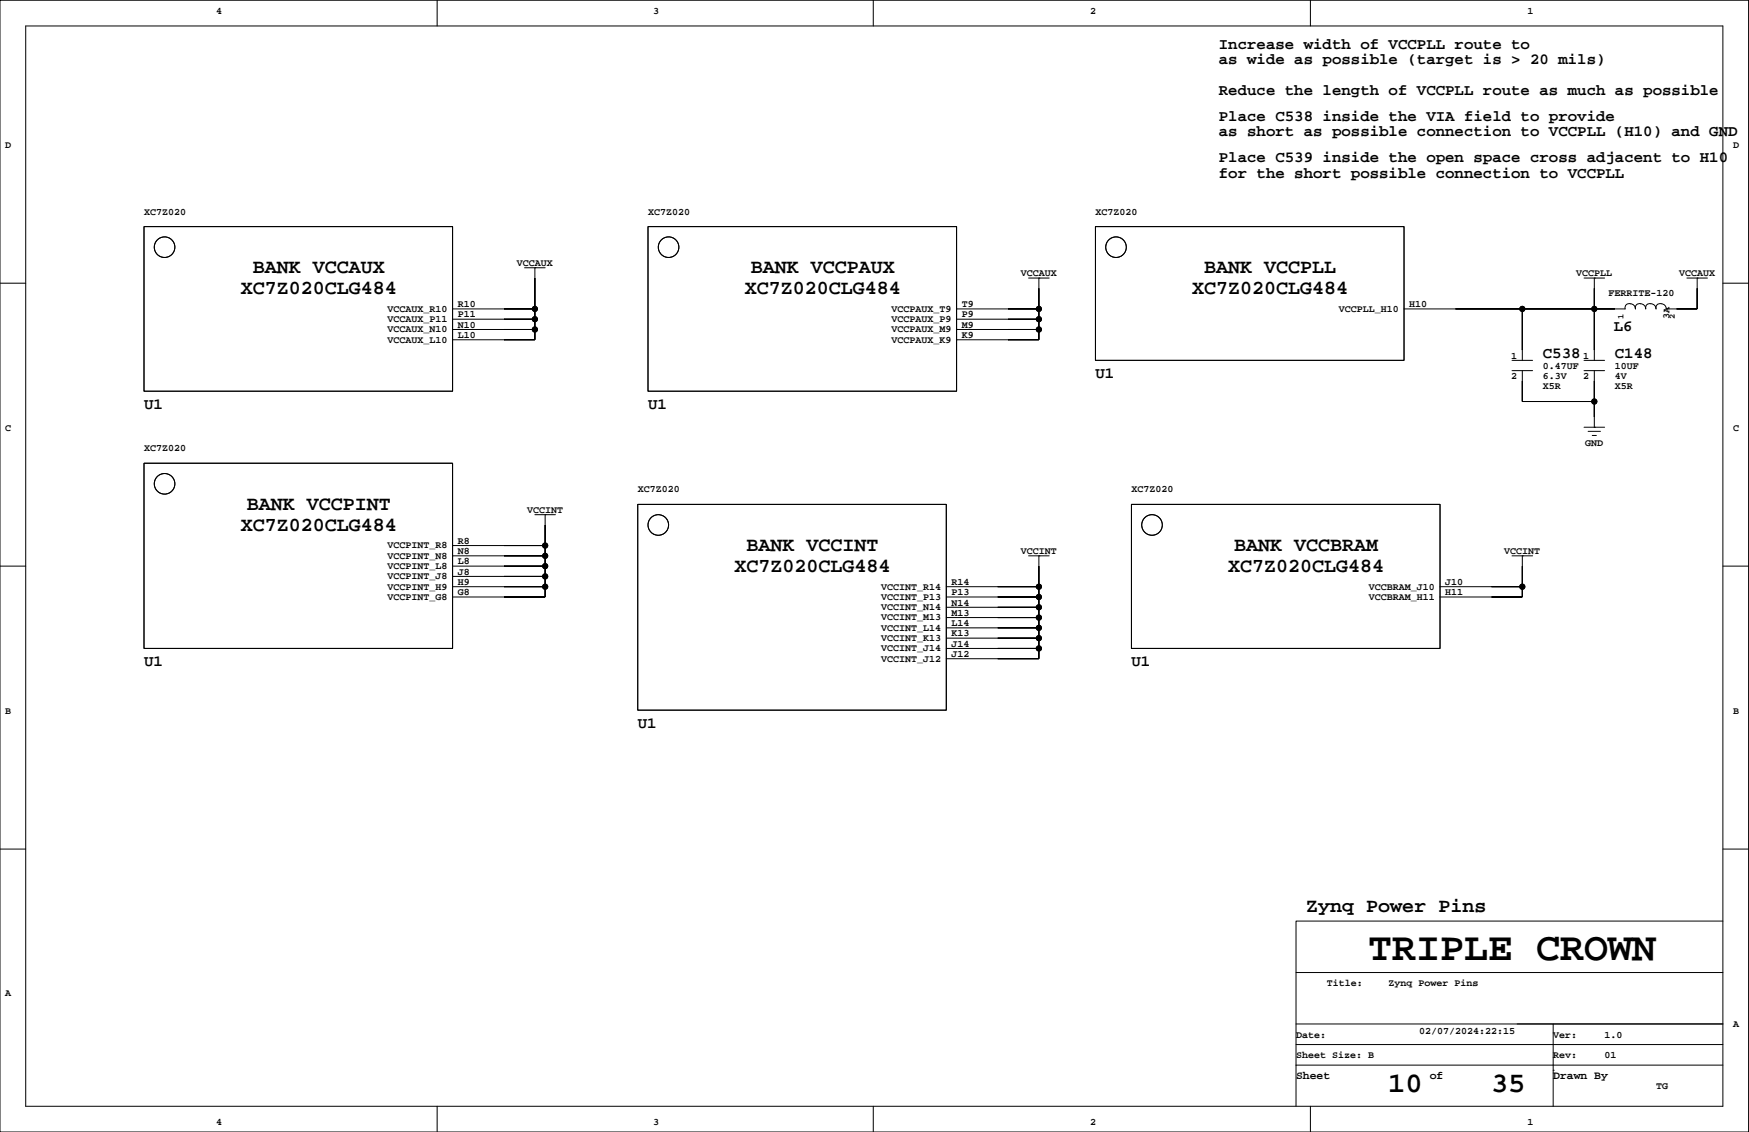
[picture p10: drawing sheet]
<svg xmlns="http://www.w3.org/2000/svg" width="432mm" height="279mm" viewBox="0 0 432 279" stroke-linecap="round" stroke-linejoin="round" font-family="sans-serif">
<g fill="none" stroke="#000" stroke-width=".25">
<path d="M0 .1h431.7v279.3h-431.7zM6.3 6.4h419.1v266.7h-419.1zM107.9 .1v6.3M215.6 .1v6.3M323.5 .1v6.3M35.6 55.9h76.1v40.7h-76.1zM160 55.9h76.2v40.7h-76.2zM270.4 55.9h76.2v33h-76.2zM0 69.9h6.3M111.7 76.2h20.4M111.7 78.8h20.4M129.5 66.1h5.1"/>
<path d="M132.1 66.1h.1M132.1 66.1v17.8h-20.4M236.2 76.2h20.3M236.2 78.8h20.3M253.9 68.6h5.1M256.5 68.6h.1M256.5 68.6v15.3h-20.3M375.8 76.2v12.7M391.1 68.6h5M393.6 68.6h.1M393.6 68.6v20.3M416.5 68.6h5"/>
<path d="M419 68.6v7.6h-7.6a1.27 1.27 0 0 0-1.3-1.3 1.27 1.27 0 0 0-1.3 1.3 1.27 1.27 0 0 0-1.2-1.3 1.27 1.27 0 0 0-1.3 1.3 1.27 1.27 0 0 0-1.3-1.3 1.27 1.27 0 0 0-1.2 1.3 1.27 1.27 0 0 0-1.3-1.3 1.27 1.27 0 0 0-1.3 1.3h-54.6M419 68.6h.1M425.4 69.9h6.3M111.7 81.3h20.4M236.2 81.3h20.3M373.3 91.5h5.1M373.3 88.9h5.1M375.8 91.5v7.6h17.8M391.1 91.5h5M391.1 88.9h5M393.6 91.5v13.9M35.6 114.3h76.1v45.7h-76.1z"/>
<path d="M391.1 105.4h5M392.1 106.5h3M393.1 107.5h1M393.6 105.4h.1M0 139.7h6.3M111.7 139.7h22.9M111.7 137.2h22.9M111.7 134.7h22.9M132.1 127h5M134.6 127h.1M134.6 127v20.3h-22.9M157.4 124.5h76.2v50.8h-76.2z"/>
<path d="M253.9 137.2h5.1M256.5 137.2h.1M256.5 137.2v25.4h-22.9M279.3 124.5h76.2v35.5h-76.2zM373.3 137.2h5.1M375.8 137.2h.1M375.8 137.2v10.1h-20.3M425.4 139.7h6.3M111.7 144.8h22.9M111.7 142.3h22.9M233.6 147.3h22.9M233.6 144.8h22.9"/>
<path d="M233.6 157.5h22.9M233.6 155h22.9M233.6 152.4h22.9M233.6 149.9h22.9M355.5 144.8h20.3M233.6 160h22.9M0 209.6h6.3M425.4 209.6h6.3M425.4 227.3h-105.4v35.6M320 257.8h105.4M320 252.7h105.4M320 240h105.4"/>
<path d="M383.5 252.7v20.4M107.9 273.1v6.3M215.6 273.1v6.3M320 262.9v10.2M320 262.9h105.4M323.5 273.1v6.3M383.5 264.2h.1"/>
<circle cx="40.6" cy="61" r="2.54"/>
<circle cx="132" cy="78.8" r=".63"/>
<circle cx="132" cy="76.2" r=".63"/>
<circle cx="165.1" cy="61" r="2.54"/>
<circle cx="256.5" cy="78.8" r=".63"/>
<circle cx="256.5" cy="76.2" r=".63"/>
<circle cx="275.5" cy="61" r="2.54"/>
<circle cx="375.8" cy="76.2" r=".63"/>
<circle cx="393.6" cy="76.2" r=".63"/>
<circle cx="132" cy="81.3" r=".63"/>
<circle cx="256.5" cy="81.3" r=".63"/>
<circle cx="393.6" cy="99.1" r=".63"/>
<circle cx="40.6" cy="119.4" r="2.54"/>
<circle cx="134.6" cy="137.2" r=".63"/>
<circle cx="134.6" cy="139.7" r=".63"/>
<circle cx="134.6" cy="134.7" r=".63"/>
<circle cx="162.5" cy="129.6" r="2.54"/>
<circle cx="284.4" cy="129.6" r="2.54"/>
<circle cx="134.6" cy="142.3" r=".63"/>
<circle cx="134.6" cy="144.8" r=".63"/>
<circle cx="256.5" cy="152.4" r=".63"/>
<circle cx="256.5" cy="144.8" r=".63"/>
<circle cx="256.5" cy="157.5" r=".63"/>
<circle cx="256.5" cy="149.9" r=".63"/>
<circle cx="256.5" cy="147.4" r=".63"/>
<circle cx="256.5" cy="155" r=".63"/>
<circle cx="375.8" cy="144.8" r=".63"/>
<circle cx="256.5" cy="160" r=".63"/>
</g>
<g fill="#000" stroke="#000" stroke-width=".25">
<path d="M132.1 78.8v2.5z" fill-rule="evenodd"/>
<path d="M132.1 76.2v2.6z" fill-rule="evenodd"/>
<path d="M124.4 78.8h7.7z" fill-rule="evenodd"/>
<path d="M132.1 68.6v7.6z" fill-rule="evenodd"/>
<path d="M124.4 76.2h7.7z" fill-rule="evenodd"/>
<path d="M256.5 78.8v2.5z" fill-rule="evenodd"/>
<path d="M256.5 76.2v2.6z" fill-rule="evenodd"/>
<path d="M248.9 78.8h7.6z" fill-rule="evenodd"/>
<path d="M256.5 71.2v5z" fill-rule="evenodd"/>
<path d="M248.9 76.2h7.6z" fill-rule="evenodd"/>
<path d="M375.8 76.2v10.2z" fill-rule="evenodd"/>
<path d="M359.3 76.2h16.5z" fill-rule="evenodd"/>
<path d="M375.8 76.2h17.8z" fill-rule="evenodd"/>
<path d="M393.6 76.2v10.2z" fill-rule="evenodd"/>
<path d="M393.6 71.2v5z" fill-rule="evenodd"/>
<path d="M393.6 76.2h5.1z" fill-rule="evenodd"/>
<path d="M413.9 76.2h5.1z" fill-rule="evenodd"/>
<path d="M419 71.2v5z" fill-rule="evenodd"/>
<path d="M132.1 81.3v2.6z" fill-rule="evenodd"/>
<path d="M124.4 83.9h7.7z" fill-rule="evenodd"/>
<path d="M124.4 81.3h7.7z" fill-rule="evenodd"/>
<path d="M256.5 81.3v2.6z" fill-rule="evenodd"/>
<path d="M248.9 83.9h7.6z" fill-rule="evenodd"/>
<path d="M248.9 81.3h7.6z" fill-rule="evenodd"/>
<path d="M375.8 94v5.1z" fill-rule="evenodd"/>
<path d="M393.6 99.1v3.8z" fill-rule="evenodd"/>
<path d="M393.6 94v5.1z" fill-rule="evenodd"/>
<path d="M375.8 99.1h17.8z" fill-rule="evenodd"/>
<path d="M134.6 139.7v2.6z" fill-rule="evenodd"/>
<path d="M134.6 137.2v2.5z" fill-rule="evenodd"/>
<path d="M124.4 139.7h10.2z" fill-rule="evenodd"/>
<path d="M134.6 134.7v2.5z" fill-rule="evenodd"/>
<path d="M124.4 137.2h10.2z" fill-rule="evenodd"/>
<path d="M134.6 129.6v5.1z" fill-rule="evenodd"/>
<path d="M124.4 134.7h10.2z" fill-rule="evenodd"/>
<path d="M256.5 139.7v5.1z" fill-rule="evenodd"/>
<path d="M375.8 139.7v5.1z" fill-rule="evenodd"/>
<path d="M134.6 144.8v2.5z" fill-rule="evenodd"/>
<path d="M124.4 147.3h10.2z" fill-rule="evenodd"/>
<path d="M134.6 142.3v2.5z" fill-rule="evenodd"/>
<path d="M124.4 144.8h10.2z" fill-rule="evenodd"/>
<path d="M124.4 142.3h10.2z" fill-rule="evenodd"/>
<path d="M246.3 147.3h10.2z" fill-rule="evenodd"/>
<path d="M246.3 144.8h10.2z" fill-rule="evenodd"/>
<path d="M256.5 144.8v2.5z" fill-rule="evenodd"/>
<path d="M256.5 147.3v2.6z" fill-rule="evenodd"/>
<path d="M246.3 149.9h10.2z" fill-rule="evenodd"/>
<path d="M256.5 149.9v2.5z" fill-rule="evenodd"/>
<path d="M246.3 152.4h10.2z" fill-rule="evenodd"/>
<path d="M256.5 152.4v2.6z" fill-rule="evenodd"/>
<path d="M246.3 155h10.2z" fill-rule="evenodd"/>
<path d="M256.5 155v2.5z" fill-rule="evenodd"/>
<path d="M246.3 157.5h10.2z" fill-rule="evenodd"/>
<path d="M256.5 157.5v2.5z" fill-rule="evenodd"/>
<path d="M368.2 144.8h7.6z" fill-rule="evenodd"/>
<path d="M368.2 147.3h7.6z" fill-rule="evenodd"/>
<path d="M375.8 144.8v2.5z" fill-rule="evenodd"/>
<path d="M246.3 162.6h10.2z" fill-rule="evenodd"/>
<path d="M256.5 160v2.6z" fill-rule="evenodd"/>
<path d="M246.3 160h10.2z" fill-rule="evenodd"/>
<circle cx="132" cy="78.8" r=".63"/>
<circle cx="132" cy="76.2" r=".63"/>
<circle cx="256.5" cy="78.8" r=".63"/>
<circle cx="256.5" cy="76.2" r=".63"/>
<circle cx="375.8" cy="76.2" r=".63"/>
<circle cx="393.6" cy="76.2" r=".63"/>
<circle cx="132" cy="81.3" r=".63"/>
<circle cx="256.5" cy="81.3" r=".63"/>
<circle cx="393.6" cy="99.1" r=".63"/>
<circle cx="134.6" cy="137.2" r=".63"/>
<circle cx="134.6" cy="139.7" r=".63"/>
<circle cx="134.6" cy="134.7" r=".63"/>
<circle cx="134.6" cy="142.3" r=".63"/>
<circle cx="134.6" cy="144.8" r=".63"/>
<circle cx="256.5" cy="152.4" r=".63"/>
<circle cx="256.5" cy="144.8" r=".63"/>
<circle cx="256.5" cy="157.5" r=".63"/>
<circle cx="256.5" cy="149.9" r=".63"/>
<circle cx="256.5" cy="147.4" r=".63"/>
<circle cx="256.5" cy="155" r=".63"/>
<circle cx="375.8" cy="144.8" r=".63"/>
<circle cx="256.5" cy="160" r=".63"/>
</g>
<text font-size="9.9" x="337.7" y="237">TRIPLE CROWN</text>
<g font-size="7.1">
<text x="342.7" y="269.5">10</text>
<text x="368.1" y="269.5">35</text>
</g>
<g font-size="4.9">
<text x="62.4" y="67.5">BANK VCCAUX</text>
<text x="185.4" y="67.5">BANK VCCPAUX</text>
<text x="297.3" y="67.5">BANK VCCPLL</text>
<text x="59.5" y="72.6">XC7Z020CLG484</text>
<text x="183.9" y="72.6">XC7Z020CLG484</text>
<text x="294.4" y="72.6">XC7Z020CLG484</text>
<text x="60.9" y="125.9">BANK VCCPINT</text>
<text x="59.5" y="131">XC7Z020CLG484</text>
<text x="184.3" y="136">BANK VCCINT</text>
<text x="304.7" y="136">BANK VCCBRAM</text>
<text x="181.4" y="141.1">XC7Z020CLG484</text>
<text x="303.2" y="141.1">XC7Z020CLG484</text>
<text x="322.5" y="225.2">Zynq Power Pins</text>
</g>
<g font-size="3.9">
<text x="300.9" y="15.9">as wide as possible (target is &gt; 20 mils)</text>
<text x="300.9" y="12.1">Increase width of VCCPLL route to</text>
<text x="300.9" y="23.5">Reduce the length of VCCPLL route as much as possible</text>
<text x="300.9" y="29.8">Place C538 inside the VIA field to provide</text>
<text x="300.9" y="33.7">as short as possible connection to VCCPLL (H10) and GND</text>
<text x="300.9" y="40">Place C539 inside the open space cross adjacent to H10</text>
<text x="300.9" y="43.8">for the short possible connection to VCCPLL</text>
<text x="398.4" y="81.7">L6</text>
<text x="380.9" y="88.3">C538</text>
<text x="398.7" y="88.3">C148</text>
<text x="270.4" y="93.3">U1</text>
<text x="35.6" y="100.9">U1</text>
<text x="160" y="100.9">U1</text>
<text x="35.6" y="164.4">U1</text>
<text x="279.3" y="164.4">U1</text>
<text x="157.4" y="179.7">U1</text>
</g>
<g font-size="2.8">
<text x="320" y="266.2">Sheet</text>
<text x="353" y="266.2">of</text>
<text x="383.5" y="266.2">Drawn By</text>
</g>
<g font-size="2.5">
<text x="53.3" y="3.4">4</text>
<text x="161.3" y="3.4">3</text>
<text x="269.2" y="3.4">2</text>
<text x="377.1" y="3.4">1</text>
<text x="1.3" y="36.4">D</text>
<text x="427.9" y="36.4">D</text>
<text x="35.6" y="53">XC7Z020</text>
<text x="160" y="53">XC7Z020</text>
<text x="270.4" y="53">XC7Z020</text>
<text x="127.6" y="65.6">VCCAUX</text>
<text x="252" y="68.2">VCCAUX</text>
<text x="389.2" y="68.2">VCCPLL</text>
<text x="414.6" y="68.2">VCCAUX</text>
<text x="95.6" y="76.9">VCCAUX_R10</text>
<text x="113" y="75.8">R10</text>
<text x="220.1" y="76.9">VCCPAUX_T9</text>
<text x="237.4" y="75.8">T9</text>
<text x="330.5" y="76.9">VCCPLL_H10</text>
<text x="347.9" y="75.8">H10</text>
<text x="397.1" y="73.1">FERRITE-120</text>
<text x="95.6" y="82">VCCAUX_N10</text>
<text x="95.6" y="79.5">VCCAUX_P11</text>
<text x="113" y="80.9">N10</text>
<text x="113" y="78.3">P11</text>
<text x="113" y="83.4">L10</text>
<text x="220.1" y="82">VCCPAUX_M9</text>
<text x="220.1" y="79.5">VCCPAUX_P9</text>
<text x="237.4" y="83.4">K9</text>
<text x="237.4" y="78.3">P9</text>
<text x="237.4" y="80.9">M9</text>
<text x="412.1" y="78.8" transform="rotate(-90 412.1 78.8)">3A</text>
<text x="95.6" y="84.6">VCCAUX_L10</text>
<text x="220.1" y="84.6">VCCPAUX_K9</text>
<text x="373.1" y="88.5">1</text>
<text x="390.9" y="88.5">1</text>
<text x="373.1" y="93.6">2</text>
<text x="380.9" y="91">0.47UF</text>
<text x="380.9" y="93.6">6.3V</text>
<text x="390.9" y="93.6">2</text>
<text x="398.7" y="91">10UF</text>
<text x="398.7" y="93.6">4V</text>
<text x="380.9" y="96.1">X5R</text>
<text x="398.7" y="96.1">X5R</text>
<text x="1.3" y="106.3">C</text>
<text x="427.9" y="106.3">C</text>
<text x="35.6" y="111.4">XC7Z020</text>
<text x="391.4" y="110.1">GND</text>
<text x="157.4" y="121.5">XC7Z020</text>
<text x="279.3" y="121.5">XC7Z020</text>
<text x="130.1" y="126.6">VCCINT</text>
<text x="95.6" y="137.9">VCCPINT_N8</text>
<text x="95.6" y="135.3">VCCPINT_R8</text>
<text x="113" y="134.2">R8</text>
<text x="113" y="136.8">N8</text>
<text x="252" y="136.8">VCCINT</text>
<text x="371.4" y="136.8">VCCINT</text>
<text x="95.6" y="143">VCCPINT_J8</text>
<text x="95.6" y="140.4">VCCPINT_L8</text>
<text x="113" y="139.3">L8</text>
<text x="113" y="141.8">J8</text>
<text x="95.6" y="148">VCCPINT_G8</text>
<text x="95.6" y="145.5">VCCPINT_H9</text>
<text x="113" y="144.4">H9</text>
<text x="113" y="146.9">G8</text>
<text x="217.5" y="148">VCCINT_P13</text>
<text x="217.5" y="145.5">VCCINT_R14</text>
<text x="234.9" y="146.9">P13</text>
<text x="234.9" y="144.4">R14</text>
<text x="234.9" y="149.4">N14</text>
<text x="338" y="148">VCCBRAM_H11</text>
<text x="338" y="145.5">VCCBRAM_J10</text>
<text x="356.8" y="146.9">H11</text>
<text x="356.8" y="144.4">J10</text>
<text x="217.5" y="155.7">VCCINT_L14</text>
<text x="217.5" y="153.1">VCCINT_M13</text>
<text x="217.5" y="150.6">VCCINT_N14</text>
<text x="234.9" y="154.5">L14</text>
<text x="234.9" y="152">M13</text>
<text x="217.5" y="160.7">VCCINT_J14</text>
<text x="217.5" y="158.2">VCCINT_K13</text>
<text x="234.9" y="159.6">J14</text>
<text x="234.9" y="157.1">K13</text>
<text x="217.5" y="163.3">VCCINT_J12</text>
<text x="234.9" y="162.1">J12</text>
<text x="1.3" y="176.1">B</text>
<text x="427.9" y="176.1">B</text>
<text x="1.3" y="245.9">A</text>
<text x="327.6" y="243.4">Title:</text>
<text x="342.8" y="243.4">Zynq Power Pins</text>
<text x="320" y="256.1">Date:</text>
<text x="350.4" y="255.1">02/07/2024:22:15</text>
<text x="383.5" y="256.1">Ver:</text>
<text x="396.1" y="256.1">1.0</text>
<text x="427.9" y="253.6">A</text>
<text x="320" y="261.2">Sheet Size: B</text>
<text x="383.5" y="261.2">Rev:</text>
<text x="396.1" y="261.2">01</text>
<text x="408.8" y="268.8">TG</text>
<text x="53.3" y="277.7">4</text>
<text x="161.3" y="277.7">3</text>
<text x="269.2" y="277.7">2</text>
<text x="377.1" y="277.7">1</text>
</g>
<g font-size="2.1">
<text x="400.8" y="78.8" transform="rotate(-90 400.8 78.8)">1</text>
<text x="413.5" y="78.8" transform="rotate(-90 413.5 78.8)">2</text>
</g>
</svg>
